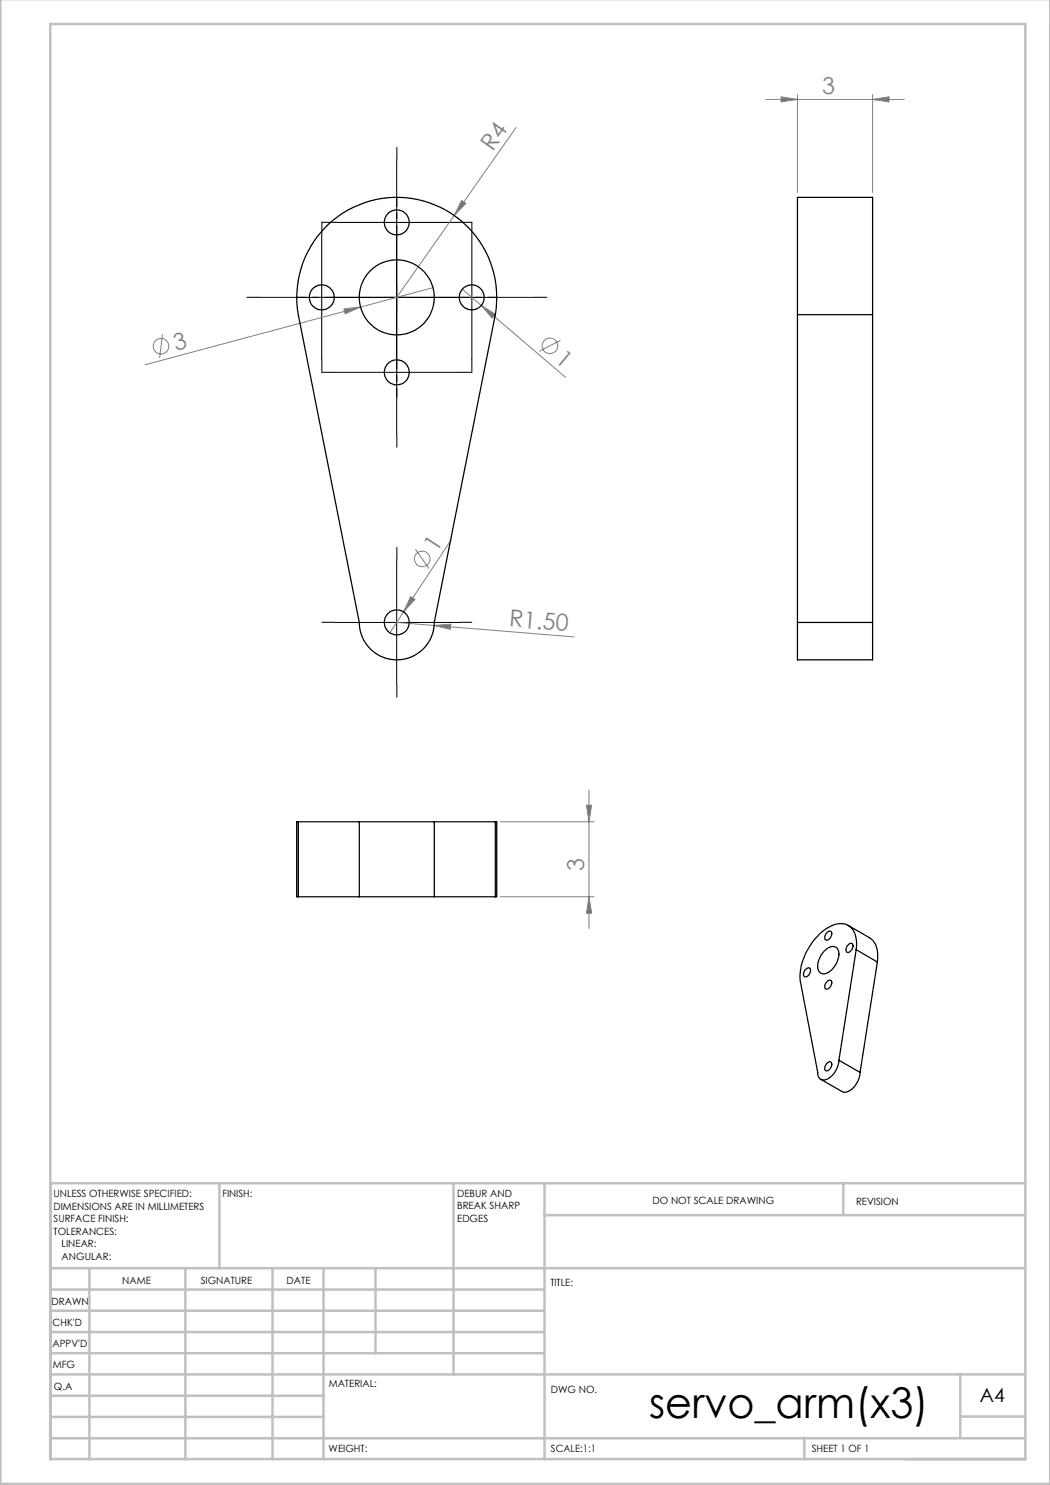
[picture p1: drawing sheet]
<svg xmlns="http://www.w3.org/2000/svg" width="210mm" height="297mm" viewBox="0 0 210 297" stroke-linecap="round" stroke-linejoin="round" font-family="sans-serif">
<g fill="none" stroke="#808080" stroke-width=".2">
<path d="M153.1 19.9h27.8M156.2 19.4l3.3 .5-3.3 .5zM159.5 18.9v19.6M174.5 19.9l3.3-.5v1zM174.5 18.9v19.6M103.2 25.5l-23.9 34M86.6 57.5l-14.5 3.9M92.3 40.1l.9 .6-2.4 2.4zM92.5 57.9l3.8 3.2M32.5 66.8l-.6 4.8M68.8 61.8l3.3-.4-3.1 1.4zM72.1 61.4l-43.1 11.6"/>
<path d="M96.3 61.1l2.8 1.8-.7 .7zM96.3 61.1l16.8 14.4M112.1 68l-4.3 2.3M82.1 119.3l.9 .6-2.3 2.5zM83.1 109.8l2.7 3.9M90.3 107.9l-9.6 14.5M79.3 124.5l7.5 .6M80.7 122.4l-2.7 4.2M86.8 125.1l3.4-.3-.1 1.1zM86.8 125.1l28 2.3M117.8 158v27.7M100 164.4h18.8"/>
<path d="M100 179.3h18.8M117.3 161h1l-.5 3.4zM117.8 179.3l.5 3.3h-1z"/>
<circle cx="32.2" cy="69.2" r="1.55"/>
<circle cx="110" cy="69.2" r="1.55"/>
<circle cx="84.5" cy="111.8" r="1.56"/>
</g>
<path d="M66.9 59.5h-7.5M79.4 47v-7.5M91.9 59.5h7.5M79.4 72v7.5" fill="none" stroke="#000" stroke-width=".2" stroke-dasharray="15.2 1.3 1.3 1.3" stroke-dashoffset="13.4"/>
<g fill="none" stroke="#000" stroke-width=".2" stroke-dasharray="15.2 1.3 1.3 1.3">
<path d="M79.4 32v-2.5M51.9 59.5h-2.5M64.4 47v-2.5M66.9 44.5h-2.5M76.9 59.5h2.5M79.4 57v2.5M81.9 59.5h-2.5M91.9 44.5h2.5M94.4 47v-2.5M106.9 59.5h2.5M64.4 72v2.5M66.9 74.5h-2.5"/>
<path d="M79.4 62v-2.5M91.9 74.5h2.5M94.4 72v2.5M79.4 87v2.5M79.4 112v-2.5M66.9 124.5h-2.5M79.4 137v2.5M91.9 124.5h2.5"/>
</g>
<path d="M79.3 32v55M51.9 59.5h55M64.3 47v25M66.9 44.5h25M94.4 47v25M66.9 74.5h25M79.3 112v25M66.9 124.5h25" fill="none" stroke="#000" stroke-width=".2"/>
<g fill="none" stroke="#c0c0c0" stroke-width=".5">
<path d="M.1 -.1v296.9h209.9v-296.9M10.1 4.8h195v287h-195zM43.9 236.6v17M90.7 236.6v38.3M108.9 236.6v55.3M168.7 236.6v6.3M205.1 236.6h-195v55.3M10.1 253.6h195M10.1 257.9h98.8M17.9 253.6v38.3M37.1 253.6v38.3M54.5 253.6v38.3"/>
<path d="M64.7 253.6v38.3M75.1 253.6v17M108.9 243h96.2M10.1 270.6h98.8M10.1 266.4h98.8M10.1 262.1h98.8M10.1 279.1h54.6M10.1 274.9h195M192.1 274.8v12.7M10.1 287.7h195M10.1 283.4h54.6M160.9 287.5v4.3"/>
<path d="M192.1 283.3h13"/>
</g>
<g fill="#808080">
<path d="M68.8 61.8l3.3-.4-3.1 1.4z"/>
<path d="M92.3 40.1l.9 .6-2.4 2.4z"/>
<path d="M82.1 119.3l.9 .6-2.3 2.5z"/>
<path d="M96.3 61.1l2.8 1.8-.7 .7z"/>
<path d="M86.8 125.1l3.4-.3-.1 1.1z"/>
<path d="M174.5 19.9l3.3-.5v1zM156.2 19.4l3.3 .5-3.3 .5z"/>
<path d="M117.3 161h1l-.5 3.4zM117.8 179.3l.5 3.3h-1z"/>
</g>
<g fill="none" stroke="#000" stroke-width=".25">
<path d="M65 45.5a20 20 0 0 1 23.5-3.8 20 20 0 0 1 10.6 21.2l-12.2 61.6a7.5 7.5 0 0 1-7.5 7.5 7.5 7.5 0 0 1-7.5-7.5l-12.2-61.6a20.1 20.1 0 0 1 5.3-17.4zM159.5 62.9v-23.4h15v23.4M159.5 62.9h15M159.5 62.9v61.6M174.5 62.9v61.6M159.5 124.5v7.5h15v-7.5M159.5 124.5h15M59.7 164.4h-.4v14.9h.4M59.7 164.4v14.9M59.7 164.4h12.2M59.7 179.3h12.2M71.9 164.4h15"/>
<path d="M71.9 179.3h15M71.9 164.4v14.9M86.9 164.4v14.9M86.9 164.4h12.2M86.9 179.3h12.2M99.1 164.4h.2v14.9h-.2M99.1 164.4v14.9M161.1 193.9a.58 .58 0 0 1 .8-.3 .58 .58 0 0 1 .1 .9v.2a.7 .7 0 0 1-.5 .6 .7 .7 0 0 1-.8-.2l.1-.6zM164.9 190.2a1.78 1.78 0 0 1 2.5-.6 3.4 3.4 0 0 1-.7 4l-.2 .2a1.94 1.94 0 0 1-2.4 .8 2.62 2.62 0 0 1 0-3.3zM165.3 196.4a.56 .56 0 0 1 .9-.3 .56 .56 0 0 1 .1 .9l-.2 .3a.68 .68 0 0 1-1.1 .3v-.1a1.25 1.25 0 0 1 .3-1.1zM165.5 186.5a.51 .51 0 0 1 .7-.2 .51 .51 0 0 1 .1 .7l-.1 .3a.7 .7 0 0 1-.5 .7 .7 .7 0 0 1-.7-.3v-.5zM169.7 185.1l4.2 2.4a4.3 4.3 0 0 1 1.6 4.5v.4"/>
<path d="M169.7 188.9a.55 .55 0 0 1 .8-.1 .55 .55 0 0 1 0 .8l-.1 .3a.69 .69 0 0 1-1.1 .4v-.8zM171.2 189.9a4.5 4.5 0 0 0-1.7-4.9 4.8 4.8 0 0 0-5 1.3 12.1 12.1 0 0 0-4.4 10.1l3.4 18.1a1.29 1.29 0 0 0 .7 1.4 1.29 1.29 0 0 0 1.5-.2 4.8 4.8 0 0 0 2.1-3.6M171.2 189.9l-3.4 22.2M171.2 189.9l4.3 2.5M175.5 192.4l-3.5 22.1M165.5 212.6a.54 .54 0 0 1 .8-.1 .54 .54 0 0 1 0 .8l-.2 .3a.68 .68 0 0 1-1.1 .4v-.1a1.39 1.39 0 0 1 .5-1.3zM167.8 212.1l4.2 2.4M172 214.5a4.3 4.3 0 0 1-2.9 3.9l-.7-.1-4.3-2.4"/>
<circle cx="64.4" cy="59.5" r="2.5"/>
<circle cx="79.3" cy="59.5" r="7.5"/>
<circle cx="79.3" cy="44.5" r="2.5"/>
<circle cx="94.3" cy="59.5" r="2.49"/>
<circle cx="79.3" cy="74.5" r="2.5"/>
<circle cx="79.3" cy="124.5" r="2.51"/>
</g>
<text font-size="8.5" x="129.8" y="283.5">servo_arm(x3)</text>
<g font-size="4.7" fill="#808080">
<text x="164.4" y="18.9">3</text>
<text x="98.6" y="30.4" transform="rotate(-55 98.6 30.4)">R4</text>
<text x="35.1" y="70.2" transform="rotate(-15 35.1 70.2)">3</text>
<text x="110.8" y="72.1" transform="rotate(40 110.8 72.1)">1</text>
<text x="87.3" y="110.6" transform="rotate(-57 87.3 110.6)">1</text>
<text x="101.8" y="125.3" transform="rotate(5 101.8 125.3)">R1.50</text>
<text x="116.8" y="174.1" transform="rotate(-90 116.8 174.1)">3</text>
</g>
<text font-size="3.9" x="196" y="280.4">A4</text>
<g font-size="2">
<text x="10.7" y="239.5">UNLESS OTHERWISE SPECIFIED:</text>
<text x="44.5" y="239.5">FINISH:</text>
<text x="91.4" y="239.4">DEBUR AND</text>
<text x="10.7" y="242">DIMENSIONS ARE IN MILLIMETERS</text>
<text x="10.7" y="244.5">SURFACE FINISH:</text>
<text x="91.4" y="241.9">BREAK SHARP</text>
<text x="91.4" y="244.4">EDGES</text>
<text x="130.5" y="240.8">DO NOT SCALE DRAWING</text>
<text x="171.2" y="241">REVISION</text>
<text x="10.7" y="247">TOLERANCES:</text>
<text x="12.3" y="249.5">LINEAR:</text>
<text x="12.3" y="252">ANGULAR:</text>
<text x="24.4" y="256.9">NAME</text>
<text x="40.1" y="256.8">SIGNATURE</text>
<text x="57.3" y="256.8">DATE</text>
<text x="110.1" y="257.1">TITLE:</text>
<text x="10.3" y="260.9">DRAWN</text>
<text x="10.5" y="269.3">APPV'D</text>
<text x="10.5" y="265.2">CHK'D</text>
<text x="10.6" y="273.6">MFG</text>
<text x="10.8" y="278">Q.A</text>
<text x="65.8" y="277.4">MATERIAL:</text>
<text x="110.2" y="278.5">DWG NO.</text>
<text x="65.7" y="290.4">WEIGHT:</text>
<text x="110.2" y="290.5">SCALE:1:1</text>
<text x="162.4" y="290.4">SHEET 1 OF 1</text>
</g>
</svg>
